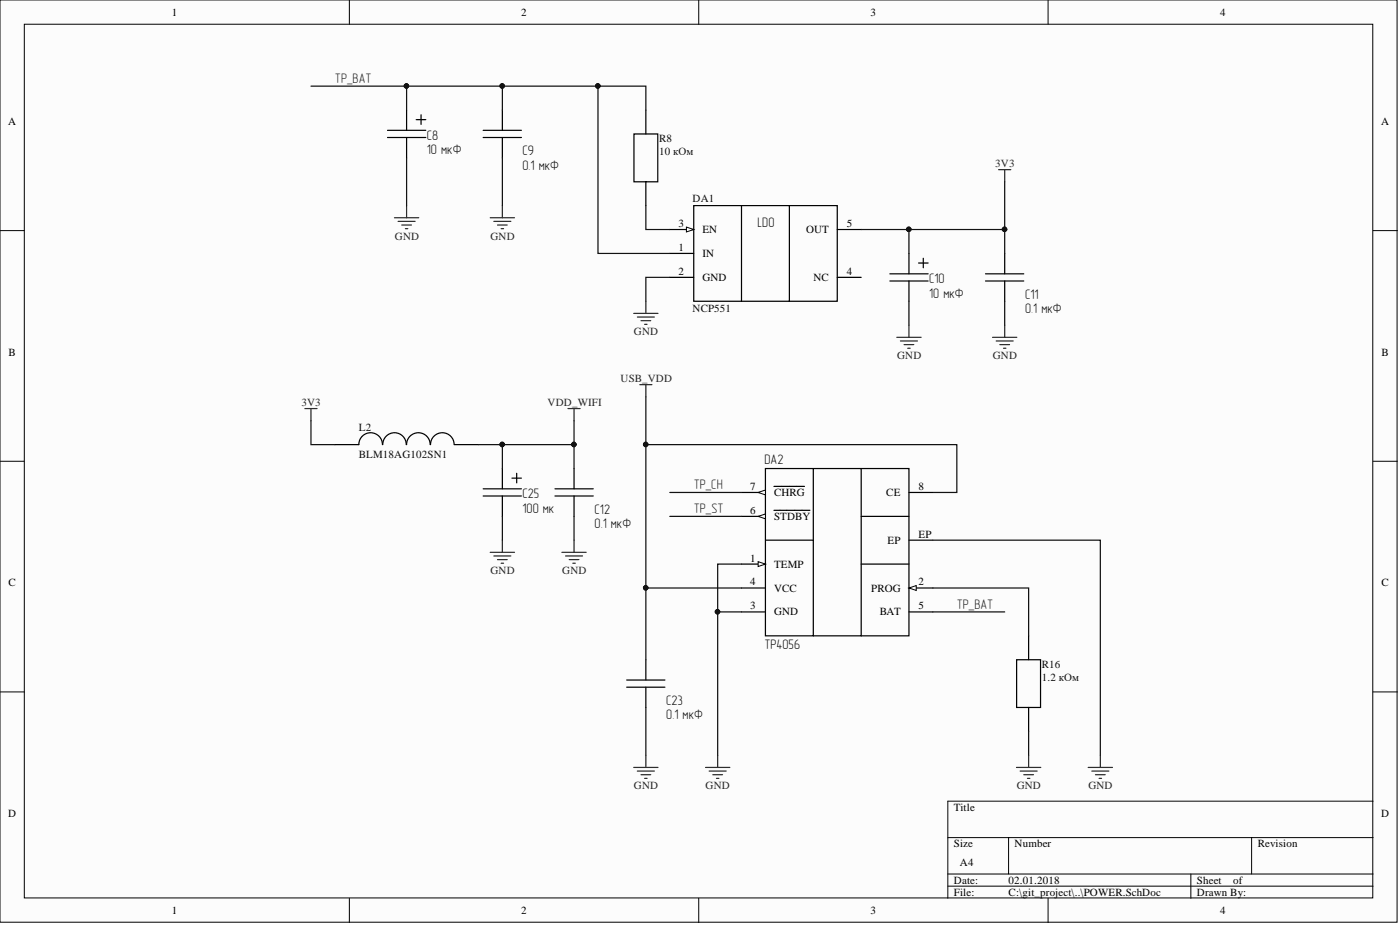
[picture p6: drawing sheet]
<svg xmlns="http://www.w3.org/2000/svg" width="292mm" height="193mm" viewBox="0 0 292 193" stroke-linecap="round" stroke-linejoin="round" font-family="sans-serif">
<g fill="#fcfcfc" stroke="#000" stroke-width=".21">
<path d="M0 0h291.5v192.4h-291.5z"/>
<path d="M5.1 5.1h281.3v182.2h-281.3z"/>
</g>
<g fill="none" stroke="#000" stroke-width=".21">
<path d="M72.9 0v5.1M145.8 0v5.1M218.7 0v5.1M0 48.1h5.1M286.5 48.1h5.1M0 96.2h5.1M286.5 96.2h5.1M0 144.3h5.1M286.5 144.3h5.1M197.8 174.7h88.7M210.4 174.7v7.6M261.1 174.7v7.6"/>
<path d="M286.5 167.1h-88.7v20.3M72.9 187.4v5.1M145.8 187.4v5.1M197.8 182.3h88.7M197.8 184.9h88.7M218.7 187.4v5.1M248.5 182.3v5.1"/>
</g>
<path d="M139.7 47.9h5" fill="none" stroke="#000" stroke-width=".25"/>
<path d="M143.2 47.4l1.5 .5-1.5 .5z" fill="#fcfcfc"/>
<path d="M143.2 47.4l1.5 .5-1.5 .5z" fill="none" stroke="#000" stroke-width=".21"/>
<g fill="none" stroke="#000" stroke-width=".25">
<path d="M80.9 28.7h7.9M80.9 27.2h7.9M84.8 23v4.2M84.8 28.7v4.2M86.8 25h2M87.9 23.9v2M100.8 28.7h8M100.8 27.2h8M104.8 23v4.2M104.8 28.7v4.2M132.3 27.9h4.9v10h-4.9zM134.8 23v4.9"/>
<path d="M134.8 37.9v5M139.7 52.9h5M139.7 57.9h5M144.7 42.9h10v19.9h-10zM154.7 42.9h10v19.9h-10M164.7 42.9h10v19.9h-10M174.7 57.9h5M174.7 47.9h5M185.7 58.6h8M185.7 57.1h8M189.6 52.9v4.2M189.6 58.6v4.2"/>
<path d="M191.6 54.9h2.1M192.6 53.9v2M205.6 58.6h8M205.6 57.1h8M209.6 52.9v4.2M209.6 58.6v4.2M79.8 92.8a2.46 2.46 0 0 0-2.5-2.5 2.46 2.46 0 0 0-2.4 2.5h-5M84.8 92.8a2.45 2.45 0 0 0-2.5-2.5 2.45 2.45 0 0 0-2.4 2.5M89.8 92.8a2.46 2.46 0 0 0-2.5-2.5 2.46 2.46 0 0 0-2.5 2.5M94.7 92.8a2.46 2.46 0 0 0-2.4-2.5 2.46 2.46 0 0 0-2.5 2.5M94.8 92.8h5M119.8 97.7v4.3"/>
<path d="M159.7 97.7h10v34.9h-10zM169.7 97.7h10v34.9h-10M179.7 97.7h9.9v34.9h-9.9M115.8 103.5h8M115.8 102h8M119.8 103.5v4.2M154.7 117.7h5M154.7 127.7h5M154.7 122.7h5"/>
</g>
<g fill="none" stroke="#262626" stroke-width=".25">
<path d="M208.4 35.4h2.5M209.6 35.4v2.5M82.3 45.4h5.1M83.1 46.2h3.5M83.8 46.9h2M84.6 47.7h.5M84.8 42.9v2.5M102.3 45.4h5M103 46.2h3.6M103.8 46.9h2M104.6 47.7h.5M104.8 42.9v2.5"/>
<path d="M132.2 65.4h5.1M133 66.1h3.5M133.7 66.9h2.1M134.5 67.7h.5M134.8 62.8v2.6M187.1 70.4h5.1M187.9 71.1h3.5M188.6 71.9h2.1M189.4 72.6h.5M189.6 67.8v2.6M207.1 70.4h5.1M207.8 71.1h3.6"/>
<path d="M208.6 71.9h2M209.4 72.6h.5M209.6 67.8v2.6M63.6 85.2h2.5M64.9 85.2v2.6M118.5 85.2h2.5M119.8 85.2v2.6M117.2 115.2h5.1M118 116h3.5M118.8 116.7h2M119.5 117.5h.5M119.8 112.7v2.5"/>
</g>
<path d="M158.2 117.2l1.5 .5-1.5 .5z" fill="#fcfcfc"/>
<path d="M158.2 117.2l1.5 .5-1.5 .5z" fill="none" stroke="#000" stroke-width=".21"/>
<path d="M189.6 122.7h5" fill="none" stroke="#000" stroke-width=".25"/>
<path d="M189.6 122.7l1.6-.5v1z" fill="#fcfcfc"/>
<path d="M189.6 122.7l1.6-.5v1z" fill="none" stroke="#000" stroke-width=".21"/>
<path d="M154.7 102.7h5M189.6 127.7h5" fill="none" stroke="#000" stroke-width=".25"/>
<path d="M158.2 102.7l1.5-.5v1z" fill="#fcfcfc"/>
<path d="M158.2 102.7l1.5-.5v1z" fill="none" stroke="#000" stroke-width=".21"/>
<path d="M154.7 107.7h5M161.5 101.5h6.3" fill="none" stroke="#000" stroke-width=".25"/>
<path d="M158.2 107.7l1.5-.5v1z" fill="#fcfcfc"/>
<path d="M158.2 107.7l1.5-.5v1z" fill="none" stroke="#000" stroke-width=".21"/>
<g fill="none" stroke="#000" stroke-width=".25">
<path d="M104.8 97.7v4.3M106.8 99.7h2M107.8 98.7v2M100.8 103.5h8M100.8 102h8M104.8 103.5v4.2M159.7 112.7h10M161.5 106.5h7.5M179.7 107.7h9.9M179.7 117.7h9.9M189.6 102.7h5M189.6 112.7h5"/>
<path d="M134.8 137.6v4.3M212.1 137.6h5v10h-5zM214.6 132.6v5M130.7 143.4h8M130.7 141.9h8M134.8 143.4v4.2M214.6 147.6v5"/>
</g>
<g fill="none" stroke="#262626" stroke-width=".25">
<path d="M133.5 80.2h2.5M134.8 80.2v2.6M102.3 115.2h5M103 116h3.6M103.8 116.7h2M104.6 117.5h.5M104.8 112.7v2.5M134.8 157.6v2.5M149.7 157.6v2.5M214.6 157.6v2.5M229.6 157.6v2.5M132.2 160.1h5.1"/>
<path d="M133 160.9h3.5M133.7 161.6h2.1M134.5 162.4h.5M147.2 160.1h5.1M148 160.9h3.5M148.7 161.6h2.1M149.5 162.4h.5M212.1 160.1h5.1M212.8 160.9h3.6M213.6 161.6h2M214.4 162.4h.5M227 160.1h5.1"/>
<path d="M227.8 160.9h3.6M228.6 161.6h2M229.3 162.4h.5"/>
</g>
<g fill="none" stroke="#0e0e0e" stroke-width=".25">
<path d="M64.9 18h39.9v5M84.8 18v5M104.8 18h30v5M124.8 18v34.9h14.9M84.8 32.9v10M104.8 32.9v10M209.6 37.9v10M134.8 42.9v5h4.9M139.7 57.9h-4.9v4.9M179.7 47.9h9.9v5M189.6 47.9h20v5M189.6 62.8v5"/>
<path d="M209.6 62.8v5M64.9 87.8v5h5M104.8 92.8v4.9M119.8 87.8v5h-20M119.8 92.8v4.9M134.8 92.8h64.8v9.9h-5M134.8 82.8v39.9h19.9M104.8 107.7v5M119.8 107.7v5M139.7 102.7h15M139.7 107.7h15M154.7 117.7h-5v10"/>
<path d="M194.6 112.7h35v44.9M134.8 122.7v14.9M154.7 127.7h-5v29.9M194.6 122.7h20v9.9M194.6 127.7h15M134.8 147.6v10M214.6 152.6v5"/>
</g>
<g fill="#0e0e0e" stroke="#0e0e0e" stroke-width=".21">
<circle cx="84.8" cy="17.9" r=".47"/>
<circle cx="189.6" cy="47.8" r=".47"/>
<circle cx="209.6" cy="47.8" r=".47"/>
<circle cx="124.7" cy="17.9" r=".47"/>
<circle cx="119.7" cy="92.7" r=".47"/>
<circle cx="134.7" cy="122.6" r=".47"/>
<circle cx="149.7" cy="127.6" r=".47"/>
<circle cx="134.7" cy="92.7" r=".47"/>
<circle cx="104.8" cy="92.7" r=".47"/>
<circle cx="104.8" cy="17.9" r=".47"/>
</g>
<g font-size="2.9" fill="#262626">
<text x="69.9" y="17.4">TP_BAT</text>
<text x="144.8" y="102.1">TP_CH</text>
<text x="144.8" y="107.1">TP_ST</text>
<text x="199.6" y="127">TP_BAT</text>
</g>
<g font-size="2.9" fill="#0e0e0e">
<text x="89.1" y="29.1">C8</text>
<text x="89.1" y="32.2">10 мкФ</text>
<text x="109" y="35.4">0.1 мкФ</text>
<text x="109" y="32.4">C9</text>
<text x="158" y="47.3">LDO</text>
<text x="193.9" y="59.1">C10</text>
<text x="193.9" y="62.1">10 мкФ</text>
<text x="213.9" y="65.3">0.1 мкФ</text>
<text x="213.9" y="62.3">C11</text>
<text x="159.5" y="96.8">DA2</text>
<text x="109" y="106.9">100 мк</text>
<text x="109" y="103.9">C25</text>
<text x="124.1" y="107.2">C12</text>
<text x="124.1" y="110.2">0.1 мкФ</text>
<text x="159.5" y="135.3">TP4056</text>
<text x="139" y="147">C23</text>
<text x="139" y="150.1">0.1 мкФ</text>
</g>
<g font-size="2.3">
<text x="35.8" y="3.3">1</text>
<text x="108.8" y="3.3">2</text>
<text x="181.6" y="3.3">3</text>
<text x="254.5" y="3.3">4</text>
<text x="1.7" y="26.1">A</text>
<text x="288.2" y="26.1">A</text>
<text x="141.6" y="47.4">3</text>
<text x="176.7" y="47.4">5</text>
<text x="141.6" y="52.4">1</text>
<text x="146.5" y="48.7">EN</text>
<text x="146.5" y="53.7">IN</text>
<text x="168.2" y="48.7">OUT</text>
<text x="141.6" y="57.4">2</text>
<text x="146.5" y="58.7">GND</text>
<text x="169.7" y="58.7">NC</text>
<text x="176.7" y="57.4">4</text>
<text x="1.8" y="74.2">B</text>
<text x="288.3" y="74.2">B</text>
<text x="156.5" y="102.2">7</text>
<text x="156.5" y="107.2">6</text>
<text x="161.5" y="103.5">CHRG</text>
<text x="184.9" y="103.5">CE</text>
<text x="191.7" y="102.2">8</text>
<text x="161.5" y="108.5">STDBY</text>
<text x="185.2" y="113.4">EP</text>
<text x="191.7" y="112.2">EP</text>
<text x="156.5" y="117.2">1</text>
<text x="161.5" y="118.4">TEMP</text>
<text x="1.8" y="122.3">C</text>
<text x="156.5" y="122.1">4</text>
<text x="161.5" y="123.4">VCC</text>
<text x="181.8" y="123.4">PROG</text>
<text x="191.7" y="122.1">2</text>
<text x="288.3" y="122.3">C</text>
<text x="156.5" y="127.1">3</text>
<text x="161.5" y="128.4">GND</text>
<text x="183.6" y="128.4">BAT</text>
<text x="191.7" y="127.1">5</text>
<text x="1.7" y="170.4">D</text>
<text x="199" y="169.2">Title</text>
<text x="288.2" y="170.4">D</text>
<text x="199" y="176.8">Size</text>
<text x="211.7" y="176.8">Number</text>
<text x="262.4" y="176.8">Revision</text>
<text x="199" y="184.4">Date:</text>
<text x="200.3" y="180.6">A4</text>
<text x="210.4" y="184.4">02.01.2018</text>
<text x="249.7" y="184.4">Sheet</text>
<text x="257.3" y="184.4">of</text>
<text x="35.8" y="190.7">1</text>
<text x="108.8" y="190.7">2</text>
<text x="181.6" y="190.7">3</text>
<text x="199" y="186.9">File:</text>
<text x="210.4" y="186.9">C:\git_project\..\POWER.SchDoc</text>
<text x="249.7" y="186.9">Drawn By:</text>
<text x="254.5" y="190.7">4</text>
</g>
<g font-size="2.3" fill="#0e0e0e">
<text x="137.5" y="29.7">R8</text>
<text x="137.5" y="32.2">10 кОм</text>
<text x="144.5" y="42.1">DA1</text>
<text x="144.5" y="65.2">NCP551</text>
<text x="74.9" y="89.8">L2</text>
<text x="74.9" y="95.6">BLM18AG102SN1</text>
<text x="217.4" y="139.4">R16</text>
<text x="217.4" y="142">1.2 кОм</text>
</g>
<g font-size="2.3" fill="#262626">
<text x="207.6" y="34.9">3V3</text>
<text x="82.4" y="50">GND</text>
<text x="102.3" y="50">GND</text>
<text x="132.3" y="70">GND</text>
<text x="187.2" y="75">GND</text>
<text x="207.1" y="75">GND</text>
<text x="129.5" y="79.8">USB_VDD</text>
<text x="62.9" y="84.7">3V3</text>
<text x="114.3" y="84.7">VDD_WIFI</text>
<text x="102.3" y="119.8">GND</text>
<text x="117.3" y="119.8">GND</text>
<text x="132.3" y="164.7">GND</text>
<text x="147.2" y="164.7">GND</text>
<text x="212.1" y="164.7">GND</text>
<text x="227.1" y="164.7">GND</text>
</g>
</svg>
